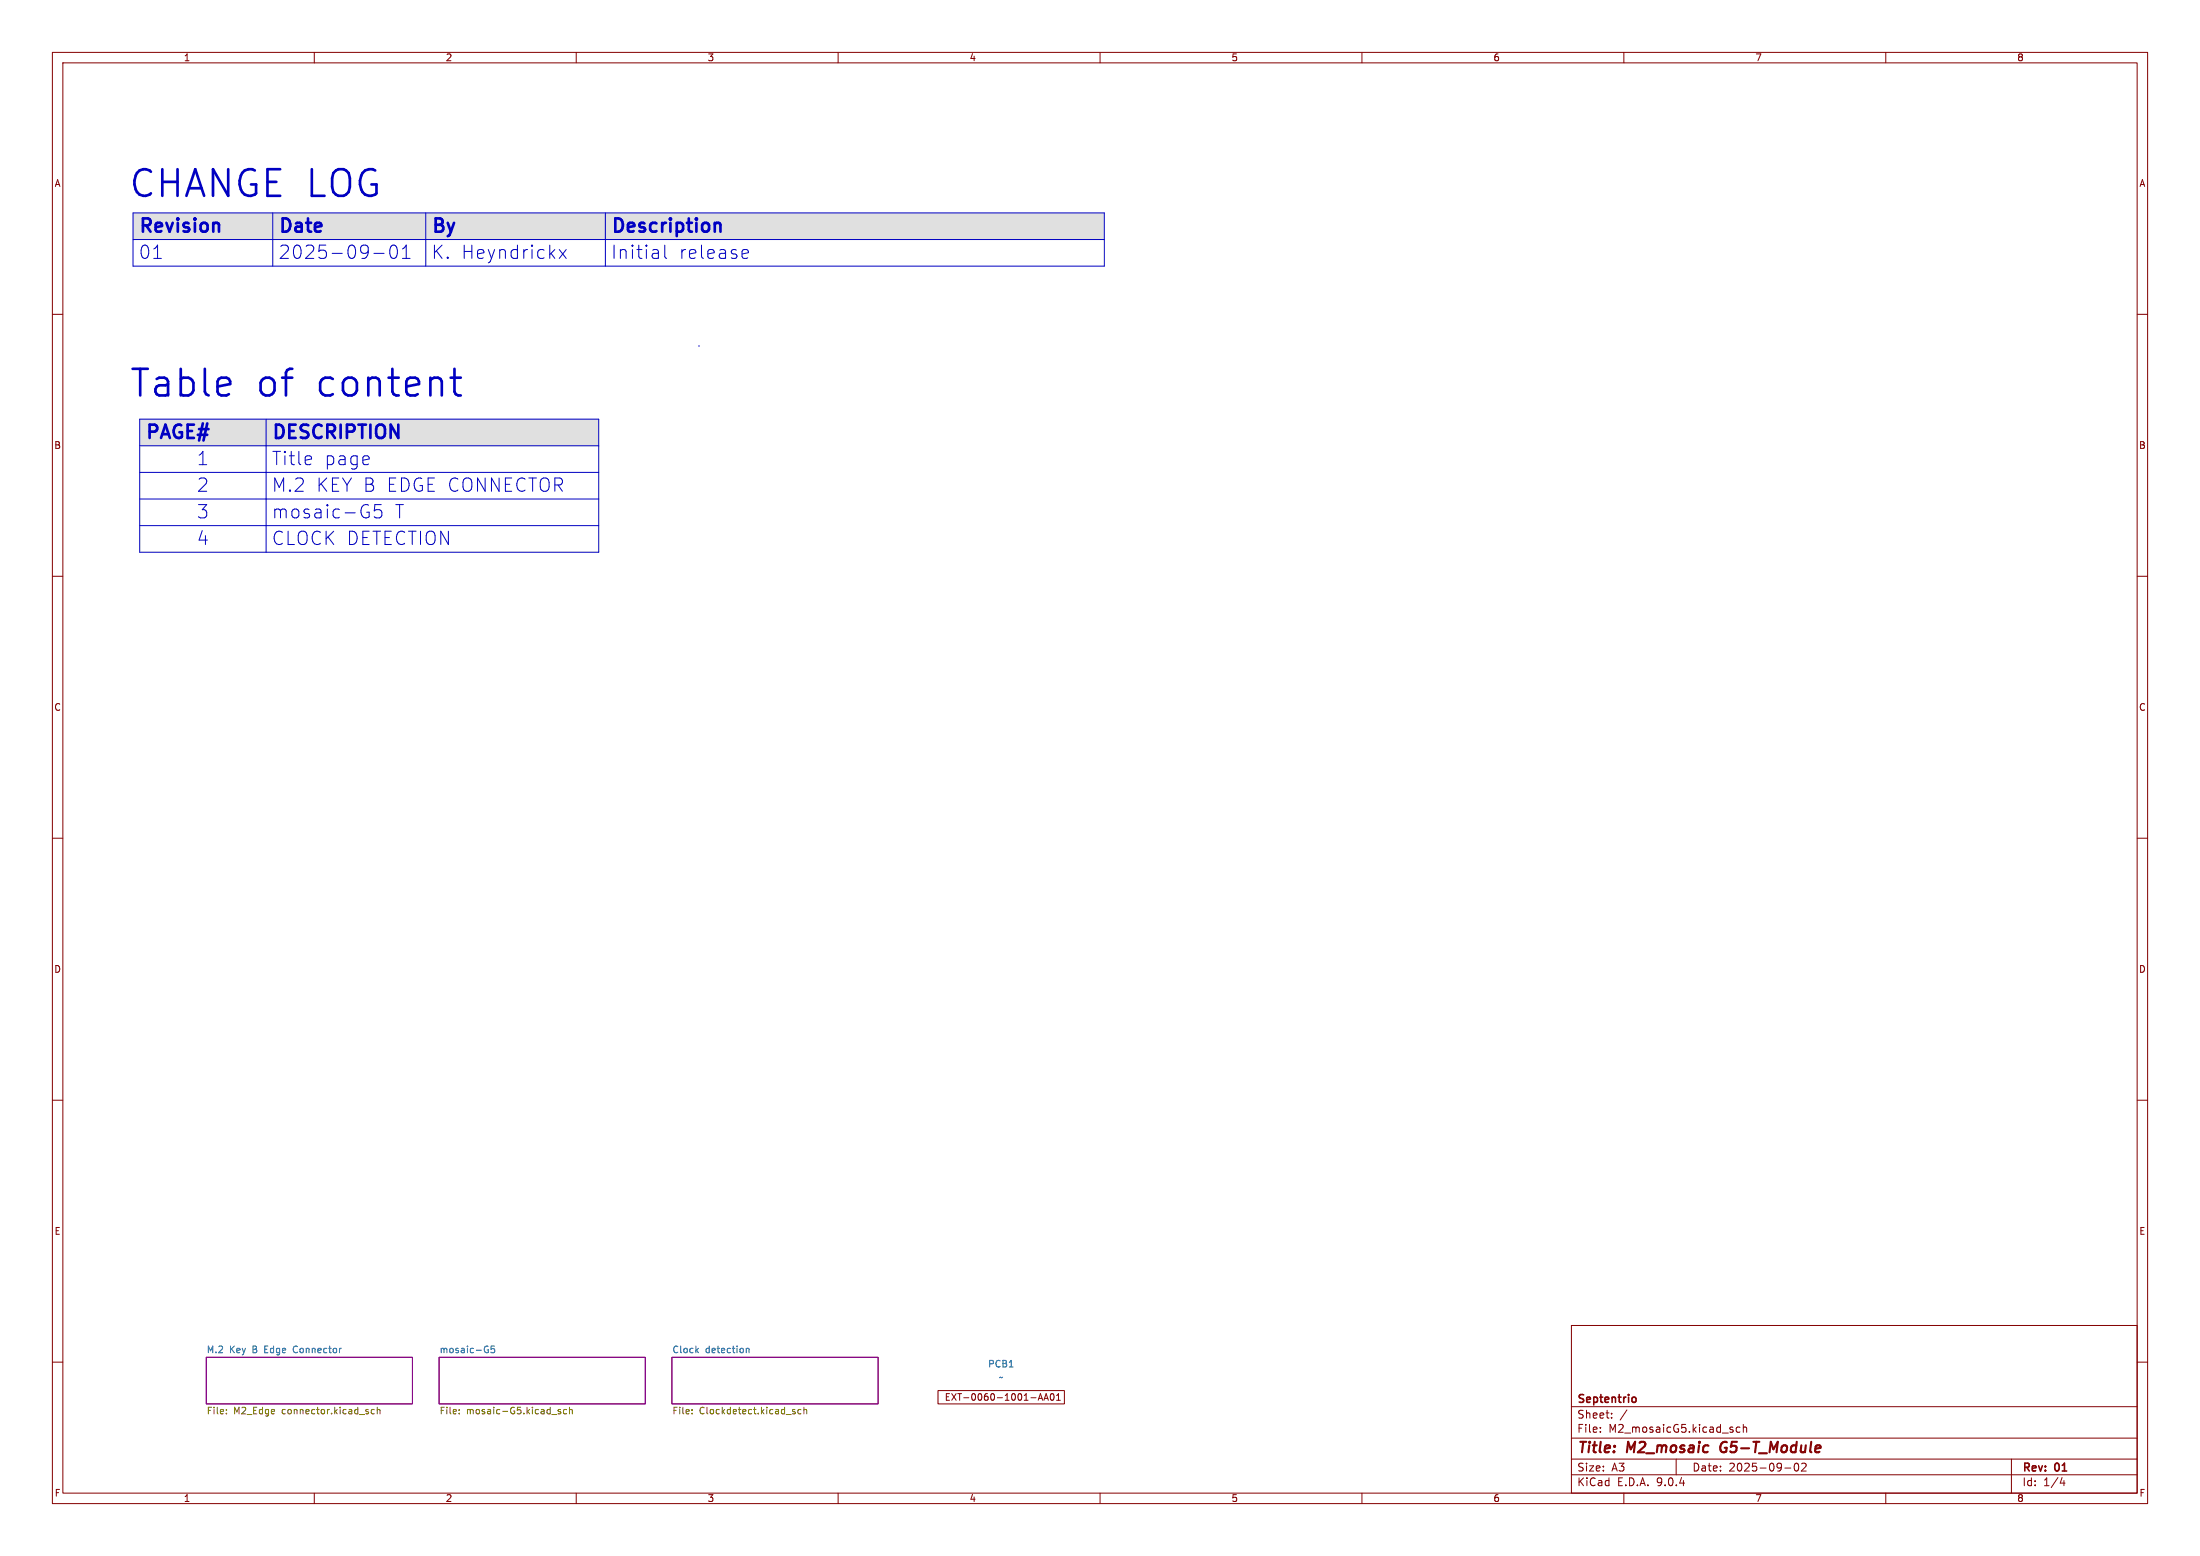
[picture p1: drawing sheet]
<svg xmlns="http://www.w3.org/2000/svg" width="420mm" height="297mm" viewBox="0 0 420 297" stroke-linecap="round" stroke-linejoin="round" font-family="sans-serif">
<path d="M0 0h420v297h-420z" fill="#fff" stroke="#fff" stroke-width=".19"/>
<g fill="none" stroke="#840000" stroke-width=".19">
<path d="M10 10h400v277h-400zM12 12h396v273h-396zM60 10v2M110 10v2M160 10v2M210 10v2M260 10v2M310 10v2M360 10v2M10 60h2M408 60h2M10 110h2"/>
<path d="M408 110h2M10 160h2M408 160h2M10 210h2M408 210h2M300 253h108v32h-108zM10 260h2M300 278.5h108M300 274.5h108M300 268.5h108M305.5 273.2v.2M305.5 272.5v.1"/>
<path d="M307.7 270.5v.2M307.7 269.8v.1M310.6 269.1l-1.3 1.9M320 278.5v3M332.2 272.5l-.5-.1-.3 .3 .2 .6h.6M332.8 272.5l.2-.1 .4 .1v.9M332.8 271.9v1.5M342.7 279.4l.2-.1a.8 .8 0 0 1 .5 .7 .8 .8 0 0 1-.5 .8l-.2-.2-.2-.4zM343.9 279.4l.6-.1 .2 .1 .1 .3-.9 1.1h.9M384 278.5v6.5M408 260h2M60 285v2"/>
<path d="M110 285v2M160 285v2M210 285v2M260 285v2M300 281.5h108M310 285v2M340.7 280.2h1.2M360 285v2M393.7 282l-.4 1.1h.9M394 282.6v1"/>
</g>
<path d="M328.7 275.5a1.27 1.27 0 0 0 0 1.6" fill="none" stroke="#840000" stroke-width=".4"/>
<path d="M311.8 266.7l.4 .1 .1 .2v.5l-.5 .2" fill="none" stroke="#840000" stroke-width=".3"/>
<path d="M39.4 259.1h39.3v8.9h-39.3zM83.8 259.1h39.4v8.9h-39.4zM128.3 259.1h39.3v8.9h-39.3z" fill="none" stroke="#840084" stroke-width=".19"/>
<g fill="#e0e0e0">
<path d="M25.4 40.6h26.7v5.1h-26.7z"/>
<path d="M52.1 40.6h29.2v5.1h-29.2z"/>
<path d="M81.3 40.6h34.3v5.1h-34.3z"/>
<path d="M115.6 40.6h95.2v5.1h-95.2z"/>
<path d="M26.7 80h24.1v5.1h-24.1z"/>
<path d="M50.8 80h63.5v5.1h-63.5z"/>
</g>
<path d="M39.4 259.1h39.3v8.9h-39.3zM83.8 259.1h39.4v8.9h-39.4zM128.3 259.1h39.3v8.9h-39.3z" fill="none" stroke="#840084" stroke-width=".19"/>
<path d="M92.9 256.9l.3 .1M93 257.7h.2v.4l-.3 .1M94.4 256.9h-.6l-.1 .6 .2-.1 .4 .1 .1 .2v.4l-.2 .1-.5-.1M133 257.7l.3 .5M133.3 257.4l-.5 .4M142.5 257.4v.8M142.5 257.5l.1-.1h.3l.1 .8" fill="none" stroke="#008484" stroke-width=".19"/>
<g fill="none" stroke="#848400" stroke-width=".19">
<path d="M43.2 269.8v.1M43.2 269.1v.1M71.5 269.1l-.4-.1-.2 .3 .1 .5h.5M72 269.2l.2-.2 .3 .1 .1 .8M72 268.6v1.3M87.7 269.8v.1M87.7 269.1v.1M107 269.1l-.3-.1-.2 .2 .1 .2 .4 .1v.3h-.5M108.2 269.1l-.4-.1-.2 .3 .1 .5h.5M108.7 269.2l.2-.2 .3 .1 .1 .8M108.7 268.6v1.3M132.1 269.8v.1"/>
<path d="M132.1 269.1v.1M151.5 269.5h.3v.2l-.4 .2M151.5 269l.3 .1M152.9 269.1l-.3-.1-.3 .3 .1 .5h.5M153.5 269.2l.1-.2 .4 .1v.8M153.5 268.6v1.3"/>
</g>
<path d="M179.1 265.4h24.1v2.6h-24.1zM198.2 267.3l.4-1.3 .4 1.3M198.3 266.9h.6M199.3 267.3l.4-1.3 .4 1.3M199.4 266.9h.6M200.6 266.1l.2-.1a.68 .68 0 0 1 .4 .6 .68 .68 0 0 1-.4 .7l-.3-.5zM201.7 267.3h.7M201.7 266.4l.4-.4v1.3" fill="none" stroke="#840000" stroke-width=".19"/>
<g fill="none" stroke="#0000c2" stroke-width=".51">
<path d="M28.6 41.9l-.3-.2h-1v2.5M33.9 41.7l-.1 .1 .1 .1M33.9 41.7l.2 .1-.2 .1M33.9 41.7v.2M37.2 41.7l-.1 .1 .1 .1M37.2 41.7l.1 .1-.1 .1M37.2 41.7v.2M55.2 42l-.6-.3h-.6v2.5M58.8 41.7v2.2M84.4 41.9l-.4-.2h-.8v2.5M118.7 42l-.6-.3h-.6v2.5M128 41.7l-.1 .1 .1 .1"/>
<path d="M128 41.7l.1 .1-.1 .1M128 41.7v.2M131.5 41.7v2.2M132.9 41.7l-.1 .1 .1 .1M132.9 41.7l.2 .1-.2 .1M132.9 41.7v.2M136.8 42.5l.6 .2 .1 .2v1.3M29.9 81.3l-.4-.2h-.9v2.5M30.7 83.6l.9-2.5 .8 2.5M34.6 81.2a.92 .92 0 0 0-1.2 .2M37 81.1h-1.2v2.5M38.7 80.8l-.7 3.3"/>
<path d="M39.6 80.8l-.8 3.3M53.9 81.4l-.6-.3h-.6v2.5M56.4 81.1h-1.2v2.5M58.9 81.2l-1-.1-.4 .2M61.4 81.3a.87 .87 0 0 0-1.3 .1M63.8 81.3l-.3-.2h-1v2.5M65 81.1v2.5M67.6 81.3l-.4-.2h-1v2.5M68.4 81.1h1.5M69.1 81.1v2.5M70.7 81.1v2.5M71.9 81.4a.86 .86 0 0 1 1.5 0"/>
<path d="M76 81.1v2.5l-1.4-2.5v2.5"/>
</g>
<g fill="none" stroke="#0000c2" stroke-width=".19">
<path d="M25.4 45.7h185.4M25.4 40.6h185.4v10.2h-185.4zM52.1 40.6v10.2M71.4 48.4h1.9M74.8 46.9a.6 .6 0 0 1 .9 .4 1.49 1.49 0 0 1-.4 2 .65 .65 0 0 1-.8-.5 1.98 1.98 0 0 1 .3-1.9zM76.8 49.3h1.5M76.8 47.5l.8-.7v2.5M81.3 40.6v10.2M106.8 47.6l1.3 1.7M108.1 47.6l-1.3 1.7M115.6 40.6v10.2M126.9 46.8v2.2l.4 .3"/>
<path d="M142 47.6l.7 .2 .2 .4-1.2 .3M142.7 49.2l-.7 .1M133.3 66h.1M26.7 85.1h87.6M26.7 90.2h87.6M26.7 95.3h87.6M26.7 80h87.6v25.4h-87.6zM50.8 80v25.4M69.8 96.3l.6 .1M70 97.8h.5v.8l-.7 .3M72.8 96.3h-1.2l-.2 1.2 .4-.2 .9 .1 .2 .4-.1 .8-.4 .3h-.6l-.4-.3M26.7 100.3h87.6"/>
</g>
<g font-size="7.1" fill="#0000c2">
<text x="24.4" y="38.4">CHANGE LOG</text>
<text x="24.6" y="76.5">Table</text>
<text x="49" y="76.5">of</text>
<text x="60.9" y="76.5">content</text>
</g>
<g font-size="3.5" fill="#0000c2">
<text x="26.4" y="45.7">Revision</text>
<text x="53" y="45.7">Date</text>
<text x="82.2" y="45.7">By</text>
<text x="116.5" y="45.7">Description</text>
<text x="26.4" y="49.7">01</text>
<text x="53" y="49.7">2025-09-01</text>
<text x="82.2" y="49.7">K. Heyndrickx</text>
<text x="116.5" y="49.7">Initial</text>
<text x="129.4" y="49.7">release</text>
<text x="27.6" y="85">PAGE#</text>
<text x="37.6" y="89">1</text>
<text x="51.8" y="85">DESCRIPTION</text>
<text x="51.8" y="89">Title</text>
<text x="61.7" y="89">page</text>
<text x="37.6" y="94.1">2</text>
<text x="51.8" y="94.1">M.2</text>
<text x="60.2" y="94.1">KEY B EDGE CONNECTOR</text>
<text x="37.6" y="99.2">3</text>
<text x="51.8" y="99.2">mosaic-G5</text>
<text x="75.2" y="99.2">T</text>
<text x="37.6" y="104.3">4</text>
<text x="51.8" y="104.3">CLOCK DETECTION</text>
</g>
<g font-size="2.8" fill="#840000">
<text x="301" y="277.9">Title:</text>
<text x="310.6" y="277.9">M2_mosaic</text>
<text x="329.3" y="277.9">G5-T_Module</text>
</g>
<g font-size="2.1" fill="#840000">
<text x="301" y="268.2">Septentrio</text>
<text x="301" y="273.7">File:</text>
<text x="301" y="271">Sheet:</text>
<text x="307.1" y="273.7">M2_mosaicG5.kicad_sch</text>
<text x="301" y="281.1">Size:</text>
<text x="307.6" y="281.1">A3</text>
<text x="323" y="281.1">Date:</text>
<text x="330" y="281.1">2025-09-02</text>
<text x="386" y="281.3">Rev:</text>
<text x="392.4" y="281.3">01</text>
<text x="301" y="283.9">KiCad</text>
<text x="308.7" y="283.9">E.D.A.</text>
<text x="316.3" y="283.9">9.0.4</text>
<text x="386" y="283.9">Id:</text>
<text x="390.1" y="283.9">1/4</text>
</g>
<g font-size="1.8" fill="#840000">
<text x="35" y="11.9">1</text>
<text x="85" y="11.9">2</text>
<text x="135" y="11.9">3</text>
<text x="185" y="11.9">4</text>
<text x="235" y="11.9">5</text>
<text x="285" y="11.9">6</text>
<text x="335" y="11.9">7</text>
<text x="385" y="11.9">8</text>
<text x="10.3" y="35.9">A</text>
<text x="408.3" y="35.9">A</text>
<text x="10.3" y="85.9">B</text>
<text x="408.2" y="85.9">B</text>
<text x="10.3" y="135.9">C</text>
<text x="408.2" y="135.9">C</text>
<text x="10.3" y="185.9">D</text>
<text x="408.2" y="185.9">D</text>
<text x="10.3" y="235.9">E</text>
<text x="408.3" y="235.9">E</text>
<text x="180.3" y="267.6">EXT-0060-1001-AA01</text>
<text x="10.3" y="285.9">F</text>
<text x="35" y="286.9">1</text>
<text x="85" y="286.9">2</text>
<text x="135" y="286.9">3</text>
<text x="185" y="286.9">4</text>
<text x="235" y="286.9">5</text>
<text x="285" y="286.9">6</text>
<text x="335" y="286.9">7</text>
<text x="385" y="286.9">8</text>
<text x="408.3" y="285.9">F</text>
</g>
<g font-size="1.8" fill="#008484">
<text x="39.4" y="258.4">M.2</text>
<text x="43.8" y="258.4">Key</text>
<text x="48.3" y="258.4">B</text>
<text x="50.7" y="258.4">Edge</text>
<text x="56.5" y="258.4">Connector</text>
<text x="83.8" y="258.4">mosaic-G5</text>
<text x="128.3" y="258.4">Clock</text>
<text x="134.6" y="258.4">detection</text>
<text x="188.5" y="261.2">PCB1</text>
<text x="190.6" y="263.8">~</text>
</g>
<g font-size="1.8" fill="#848400">
<text x="39.4" y="270.3">File:</text>
<text x="44.6" y="270.3">M2_Edge</text>
<text x="53.9" y="270.3">connector.kicad_sch</text>
<text x="83.8" y="270.3">File:</text>
<text x="89" y="270.3">mosaic-G5.kicad_sch</text>
<text x="128.3" y="270.3">File:</text>
<text x="133.5" y="270.3">Clockdetect.kicad_sch</text>
</g>
</svg>
